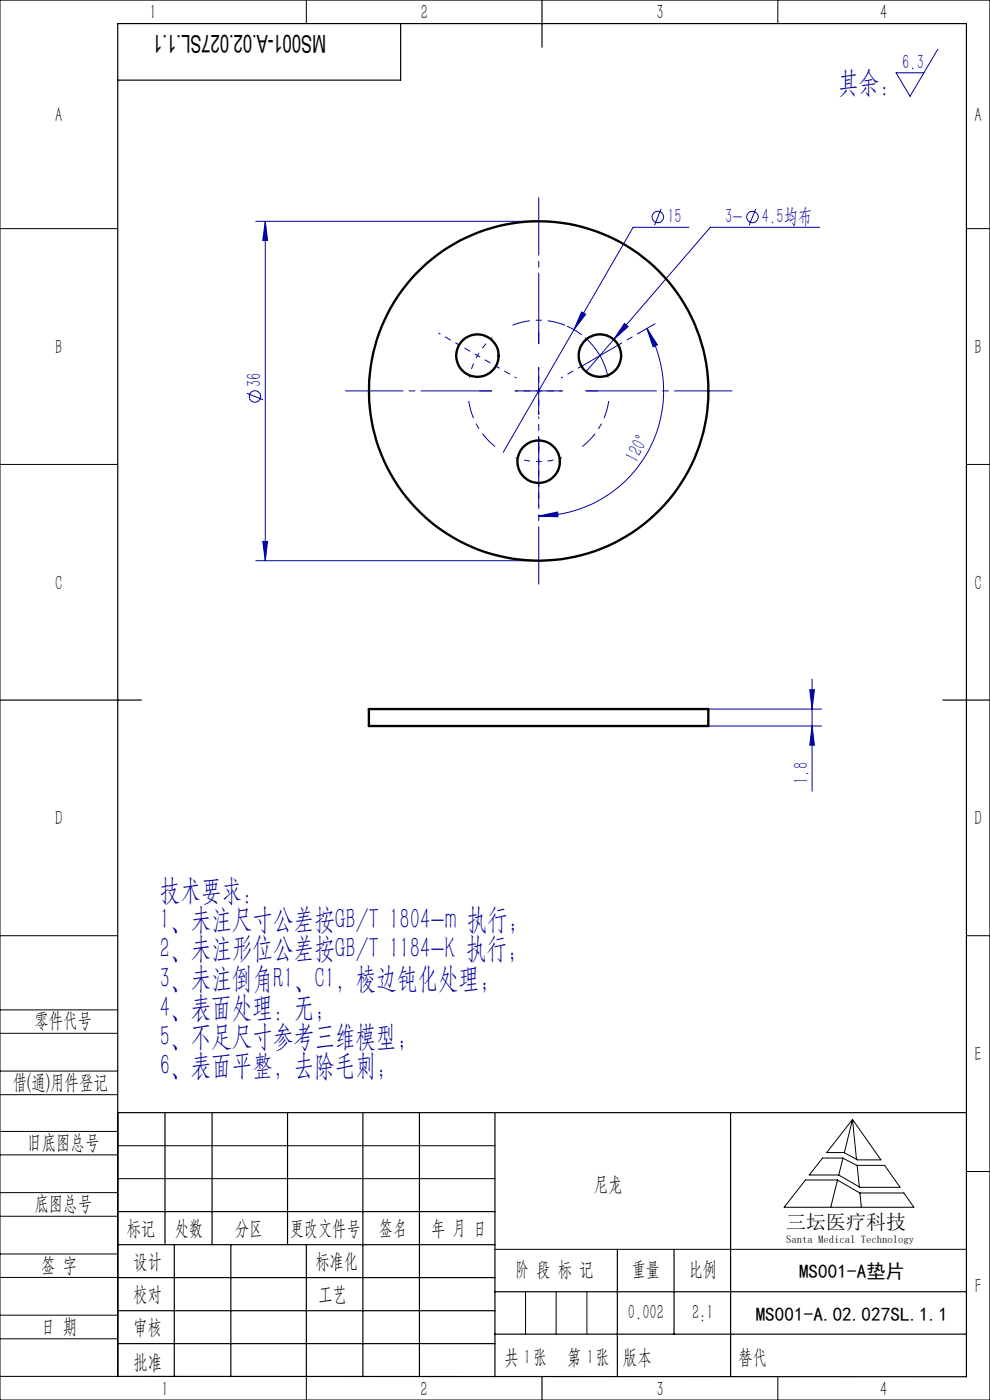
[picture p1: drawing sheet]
<svg xmlns="http://www.w3.org/2000/svg" width="210mm" height="297mm" viewBox="0 0 210 297" stroke-linecap="round" stroke-linejoin="round" font-family="sans-serif">
<g fill="none" stroke="#0000a0" stroke-width=".21">
<path d="M198.9 10.4l-5.9 10-2.9-5h5.9M54.3 47h60M56.3 47l.5 4h-1.1zM56.3 47v72M140.2 44.3l-1.3 3.5M146.2 48.2h-11.9l-12.6 21.8M160.3 44.3l-1.4 3.5M173.9 48.2h-23.2l-20.5 23.8M114.3 78v9.9M120.3 69.2l1.6 .8 1.5 1M121.7 70l-14.9 26M123.4 66.2l.8 .5-2.5 3.3z"/>
<path d="M124.1 71.6a14.9 14.9 0 0 1 4.9 8.5M130.2 72l-5.9 6.8M131.6 73l-8.7 5M132.5 68.6l.7 .7-3 2.7zM137.2 69.7l2.3 3.5-1 .4zM137.2 69.7a26.5 26.5 0 0 1-22.9 39.8M139 68.7l-3.5 2M52.4 83.4l3.4 1.4M109.3 82.9h10M54.3 119h60M55.7 114.9h1.1l-.5 4.1zM114.3 109.5l4-.9 .1 1z"/>
<path d="M150.2 154h24.1M150.2 150.4h24.1M171.8 146.3h1l-.5 4.1zM172.3 154l.5 4.1h-1zM172.3 144.1v23.7"/>
<circle cx="139.5" cy="46" r="1.22"/>
<circle cx="159.6" cy="46" r="1.22"/>
<circle cx="54.1" cy="84.1" r="1.22"/>
</g>
<path d="M101.3 75.4a15 15 0 0 0-1.8 4.7M101.3 75.4a15 15 0 0 1 3.2-3.8M114.3 97.9a15 15 0 0 0 4.9-.8M114.3 97.9a15 15 0 0 1-4.9-.8" fill="none" stroke="#0000a0" stroke-width=".21" stroke-dasharray="30.5 1.3 1.3 1.3" stroke-dashoffset="29.9" stroke-linecap="butt"/>
<path d="M119.9 69a15 15 0 0 0-11.2 0M99.4 85.1a15 15 0 0 0 5.6 9.6M123.6 94.7a15 15 0 0 0 5.5-9.6" fill="none" stroke="#0000a0" stroke-width=".21" stroke-dasharray="30.5 1.3 1.3 1.3" stroke-dashoffset="26.7" stroke-linecap="butt"/>
<path d="M114.3 72.9v-31M104.3 82.9h-31M114.3 92.9v31M124.3 82.9h31" fill="none" stroke="#0000a0" stroke-width=".21" stroke-dasharray="30.5 1.3 1.3 1.3" stroke-dashoffset="15.5"/>
<path d="M97 72.9l-3.9-2.2M105.6 77.9l3.9 2.3M122.9 77.9l-3.9 2.3M131.6 72.9l3.9-2.2M114.3 92.9v-4.5M114.3 102.9v4.5" fill="none" stroke="#0000a0" stroke-width=".21" stroke-dasharray="30.5 1.3 1.3 1.3" stroke-dashoffset="30.1"/>
<path d="M101.3 75.4l-4.3-2.5M101.3 75.4l4.3 2.5M114.3 97.9v5M114.3 97.9v-5M114.3 82.9v-5M114.3 82.9h-5M114.3 82.9v5M114.3 82.9h5" fill="none" stroke="#0000a0" stroke-width=".21" stroke-dasharray="30.5 1.3 1.3 1.3" stroke-dashoffset="29.9"/>
<path d="M114.3 72.9v-2.5M104.3 82.9h-2.5M114.3 92.9v2.5M124.3 82.9h2.5" fill="none" stroke="#0000a0" stroke-width=".21" stroke-dasharray="30.5 1.3 1.3 1.3"/>
<g fill="none" stroke="#000" stroke-width=".21">
<path d="M0 0h210v297h-210zM65 0v5M165 0v5M0 48.5h25M205 48.5h5M0 98.5h25M205 98.5h5M0 198.5h25M205 198.5h5M0 214.2h25M0 219.2h25M0 232.2h25"/>
<path d="M0 227.2h25M25 236v56h-25M180.8 237.5l6.1 8.6h-5l-2.9-1.6h-3.6zM180.8 237.5l-1.7 7M180.8 237.5l.9 8.5M0 245h25M0 240h25M0 258h25M0 253h25M25 243.1h80M25 250h80M170.9 250.3h6.7l4.8 2.8h9.3l2.2 3h-27.6z"/>
<path d="M174.5 245.7h4.3l3 1.5h5.8l3.3 4.7h-8.5l-4.5-2.6h-6.2zM177.7 250.3l-1.5 5.8M178.8 245.7l-.9 3.6M181.8 247.2l.5 4.6M182.4 253.1l.3 3M205 248.5h5M0 271h25M0 266h25M0 279h25M105 265h100M111.5 274v9M118 274v9"/>
<path d="M124.5 274v9M0 284h25M65 292.1v4.9M153.7 292h.1M165 292v5"/>
</g>
<g fill="none" stroke="#000" stroke-width=".25">
<path d="M85 5v12h-60M115 0v10M0 148.5h30M200 148.5h10M25 236h180M35 236v28.1M45 236v28.1M61 236v28.1M77 236v56.1M89 236v56.1M105 236v56.1M155 236v56.1"/>
<path d="M25 257h80M25 264.1h80M25 271h80M25 278.1h80M37 264.1v28M49 264.1v28M65 264.1v28M105 274h100M131 265v27.1M143 265v18M25 292l180 .1v-287.1h-180v287.1M25 285h80"/>
<path d="M105 283h100M115 292v5"/>
</g>
<g fill="#0000a0">
<path d="M132.5 68.6l-2.3 3.4 3-2.7zM123.4 66.2l-1.7 3.8 2.5-3.3z"/>
<path d="M114.3 109.5l4-.9 .1 1zM137.2 69.7l2.3 3.5-1 .4z"/>
<path d="M172.3 154l.5 4.1h-1zM171.8 146.3h1l-.5 4.1z"/>
<path d="M56.3 47l.5 4h-1.1zM55.7 114.9h1.1l-.5 4.1zM55.7 -.1h1.1zM55.7 -.1h1.1z"/>
</g>
<g fill="none" stroke="#000" stroke-width=".5">
<path d="M78.2 150.4h72v3.6h-72z"/>
<circle cx="101.3" cy="75.4" r="4.5"/>
<circle cx="127.3" cy="75.4" r="4.5"/>
<circle cx="114.2" cy="97.9" r="4.5"/>
<circle cx="114.3" cy="83" r="36"/>
</g>
<g font-size="6.3" fill="#0000a0">
<text x="177.8" y="19.5">其余：</text>
<text x="33.9" y="190.8">技术要求：</text>
<text x="33.9" y="197.1">1、未注尺寸公差按GB/T 1804-m 执行；</text>
<text x="33.9" y="203.3">2、未注形位公差按GB/T 1184-K 执行；</text>
<text x="33.9" y="209.5">3、未注倒角R1、C1，棱边钝化处理；</text>
<text x="33.9" y="215.7">4、表面处理：无；</text>
<text x="33.9" y="221.9">5、不足尺寸参考三维模型；</text>
<text x="33.9" y="228.2">6、表面平整，去除毛刺;</text>
</g>
<text font-size="5.2" x="69.2" y="7.3" transform="rotate(-180 69.2 7.3)">MS001-A.02.027SL.1.1</text>
<g font-size="4.4" fill="#010000">
<text x="31.7" y="4.1">1</text>
<text x="89.2" y="4.1">2</text>
<text x="139.2" y="4.1">3</text>
<text x="186.7" y="4.1">4</text>
<text x="156.6" y="289.5">替代</text>
</g>
<g font-size="4.4" fill="#0000a0">
<text x="191.4" y="14.5">6.3</text>
<text x="141.6" y="47.3">15</text>
<text x="153.8" y="47.3">3-</text>
<text x="161.6" y="47.3">4.5均布</text>
<text x="55.4" y="82.1" transform="rotate(-90 55.4 82.1)">36</text>
<text x="135.1" y="98.4" transform="rotate(-62 135.1 98.4)">120°</text>
<text x="171.4" y="166.3" transform="rotate(-90 171.4 166.3)">1.8</text>
</g>
<g font-size="4.4">
<text x="11.7" y="25.9">A</text>
<text x="206.7" y="25.9">A</text>
<text x="11.7" y="75.1">B</text>
<text x="206.7" y="75.1">B</text>
<text x="11.7" y="125.1">C</text>
<text x="206.7" y="125.1">C</text>
<text x="11.7" y="175.1">D</text>
<text x="206.7" y="175.1">D</text>
<text x="7.3" y="217.9">零件代号</text>
<text x="206.7" y="225.1">E</text>
<text x="2.7" y="231">借(通)用件登记</text>
<text x="5.8" y="243.7">旧底图总号</text>
<text x="7.3" y="256.8">底图总号</text>
<text x="126" y="252.6">尼龙</text>
<text x="26.9" y="261.9">标记</text>
<text x="37.1" y="261.9">处数</text>
<text x="49.9" y="261.9">分区</text>
<text x="61.5" y="261.9">更改文件号</text>
<text x="80.4" y="261.9">签名</text>
<text x="91.5" y="261.9">年 月 日</text>
<text x="8.7" y="269.8">签 字</text>
<text x="28.3" y="268.9">设计</text>
<text x="66.9" y="268.9">标准化</text>
<text x="109.3" y="270.8">阶 段 标 记</text>
<text x="134" y="270.8">重量</text>
<text x="146.1" y="270.8">比例</text>
<text x="206.8" y="274.4">F</text>
<text x="28.3" y="276">校对</text>
<text x="67.6" y="276">工艺</text>
<text x="133.2" y="279.8">0.002</text>
<text x="146.8" y="279.8">2:1</text>
<text x="8.7" y="282.9">日 期</text>
<text x="28.3" y="283">审核</text>
<text x="28.3" y="290.4">批准</text>
<text x="107" y="289.5">共 张</text>
<text x="111.1" y="289.5">1</text>
<text x="120.3" y="289.5">第 张</text>
<text x="124.5" y="289.5">1</text>
<text x="132.1" y="289.5">版本</text>
<text x="34.2" y="296.1">1</text>
<text x="89.2" y="296.2">2</text>
<text x="139.2" y="296.2">3</text>
<text x="186.7" y="296.2">4</text>
</g>
<text font-size="4.2" x="166.8" y="260.7">三坛医疗科技</text>
<g font-size="4.1">
<text x="169.5" y="271.1">MS001-A垫片</text>
<text x="160.3" y="280.2">MS001-A.02.027SL.1.1</text>
</g>
<text font-size="2.3" x="166.8" y="263.6">Santa Medical Technology</text>
</svg>
